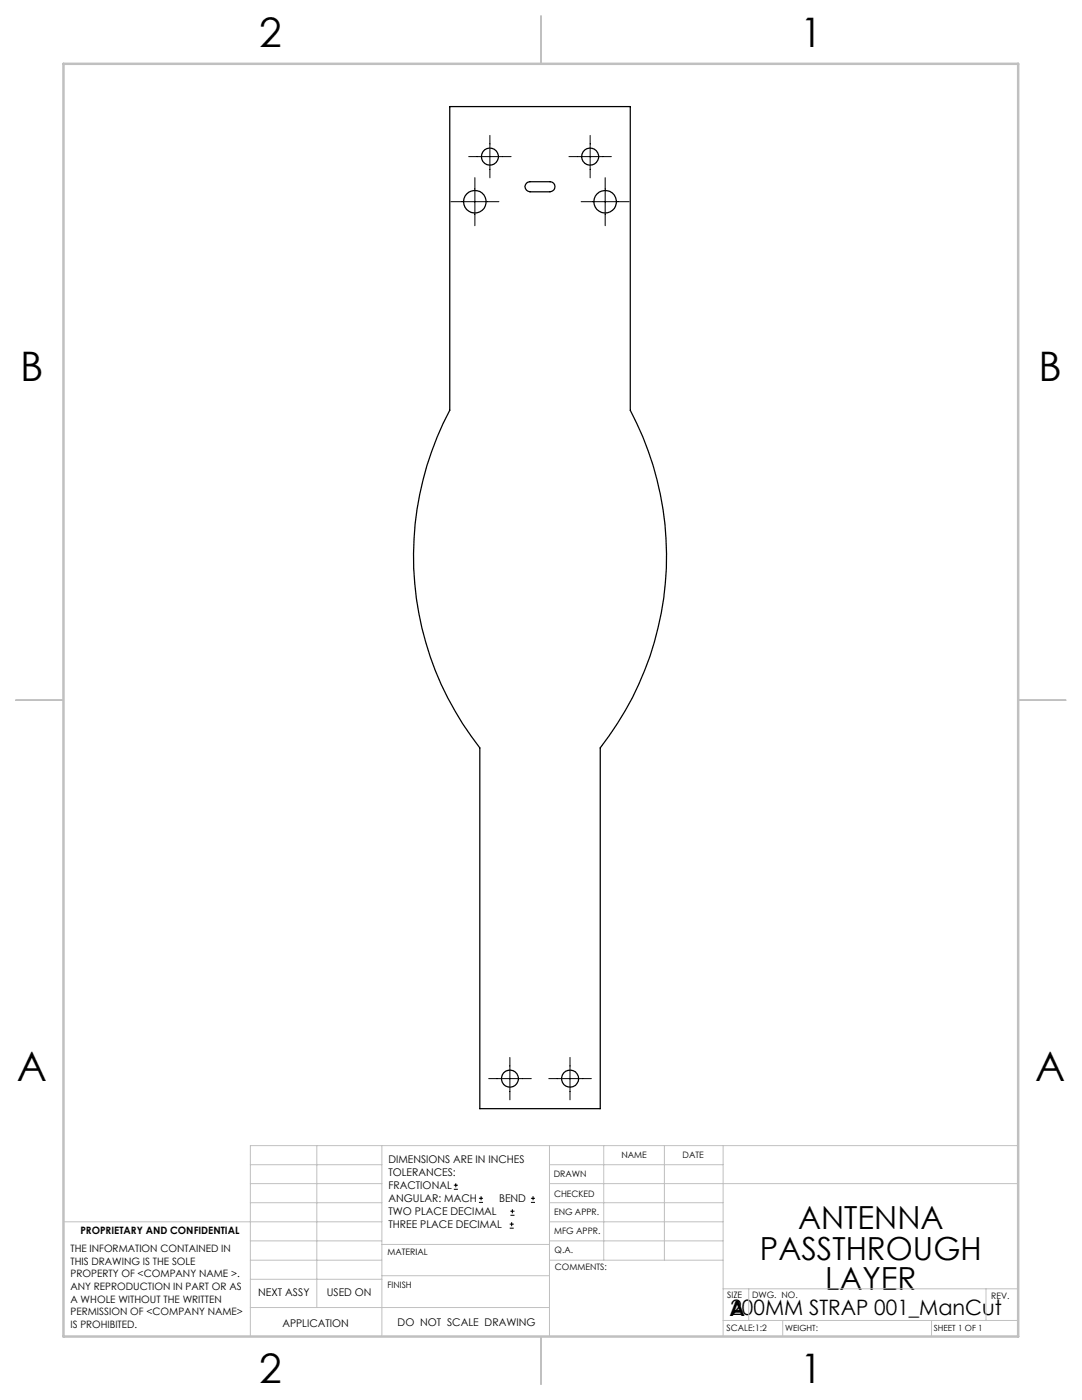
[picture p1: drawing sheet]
<svg xmlns="http://www.w3.org/2000/svg" width="216mm" height="279mm" viewBox="0 0 216 279" stroke-linecap="round" stroke-linejoin="round" font-family="sans-serif">
<g fill="none" stroke="#000" stroke-width=".2">
<path d="M93.5 31.3h8.5M94.8 35.5v9.5M97.8 27v8.5M113.5 31.3h8.5M117.8 27v8.5M120.8 35.5v9.5M90 40.3h9.6M116 40.3h9.6M97.5 215.3h8.5M101.7 211v8.5M109.5 215.3h8.5M113.7 211v8.5"/>
<path d="M90.6 237.3h.8M90.6 236.5h.8M90.9 236.1v.9M95.6 240h.8M95.6 239.1h.8M96 238.7v.8M105.9 240h.9M105.9 239.1h.9M106.4 238.7v.8M101.7 245.1h.8M101.7 244.3h.8M101.8 242.5h.9"/>
<path d="M101.8 241.7h.9M102.1 243.9v.8M102.2 241.3v.8"/>
</g>
<g fill="none" stroke="#c0c0c0" stroke-width=".2">
<path d="M50 232.4h26.2M50 236.2h26.2M63.2 228.6v32.3M76.2 228.6v38.1M109.6 228.6v38.1M109.6 232.4h34.7M109.6 236.2h93.6M120.5 228.6v22.9M132.6 228.6v22.9M144.3 228.6v38.1M203.2 228.6h-153.2v38.1M12.7 243.8h63.5"/>
<path d="M50 251.5h26.2M50 240h26.2M50 247.7h26.2M50 255.3h26.2M76.2 254.6h33.4M76.2 248.4h33.4M109.6 251.5h34.7M109.6 243.8h34.7M109.6 240h34.7M109.6 247.7h34.7M144.3 257.2h58.9M149.4 257.2v6.3"/>
<path d="M196.7 257.2v6.3M50 260.9h59.6M144.3 263.5h58.9M156.2 263.5v3.2M185.9 263.5v3.2"/>
</g>
<path d="M108 3.2v9.5M3.1 139.7h9.6M203.2 139.7h9.5M108 266.7v9.6" fill="none" stroke="#c0c0c0" stroke-width=".25"/>
<path d="M12.7 12.7h190.5v254h-190.5z" fill="none" stroke="#c0c0c0" stroke-width=".5"/>
<g fill="none" stroke="#000" stroke-width=".25">
<path d="M89.7 21.3h36.1v60.6a62.1 62.1 0 0 1-6 67.4v72h-24.1v-72a62.1 62.1 0 0 1-6-67.4zM105.1 36.5l.7-.2h3.9a1.01 1.01 0 0 1 1 1 1.01 1.01 0 0 1-1 1h-3.9a1.02 1.02 0 0 1-1-.7 1.02 1.02 0 0 1 .3-1.1z"/>
<circle cx="97.8" cy="31.3" r="1.7"/>
<circle cx="117.8" cy="31.3" r="1.7"/>
<circle cx="94.8" cy="40.3" r="2.26"/>
<circle cx="120.8" cy="40.3" r="2.26"/>
<circle cx="101.8" cy="215.3" r="1.71"/>
<circle cx="113.8" cy="215.3" r="1.71"/>
</g>
<g font-size="8.1">
<text x="51.7" y="9.3">2</text>
<text x="159.7" y="9.3">1</text>
<text x="4" y="76">B</text>
<text x="207.2" y="76">B</text>
<text x="3.3" y="215.7">A</text>
<text x="206.5" y="215.7">A</text>
<text x="51.7" y="276">2</text>
<text x="159.7" y="276">1</text>
</g>
<g font-size="6.3">
<text x="159.3" y="245.4">ANTENNA</text>
<text x="151.6" y="251.4">PASSTHROUGH</text>
<text x="164.6" y="257.5">LAYER</text>
</g>
<g font-size="4.2">
<text x="145.6" y="262.7">A</text>
<text x="145.8" y="262.4">200MM STRAP 001_ManCut</text>
</g>
<g font-size="2.1">
<text x="77.5" y="232.2">DIMENSIONS ARE IN INCHES</text>
<text x="77.5" y="234.7">TOLERANCES:</text>
<text x="77.5" y="237.3">FRACTIONAL</text>
<text x="77.5" y="239.9">ANGULAR: MACH</text>
<text x="99.6" y="239.9">BEND</text>
<text x="77.5" y="242.5">TWO PLACE DECIMAL</text>
<text x="77.5" y="245.1">THREE PLACE DECIMAL</text>
<text x="51.5" y="258.7">NEXT ASSY</text>
<text x="65.2" y="258.6">USED ON</text>
<text x="56.3" y="264.8">APPLICATION</text>
<text x="79.3" y="264.6">DO NOT SCALE DRAWING</text>
</g>
<g font-size="2">
<text x="14.1" y="249.9">THE INFORMATION CONTAINED IN</text>
<text x="16" y="246.3">PROPRIETARY AND CONFIDENTIAL</text>
<text x="14.1" y="252.4">THIS DRAWING IS THE SOLE</text>
<text x="14.1" y="254.9">PROPERTY OF &lt;COMPANY NAME &gt;.</text>
<text x="14.1" y="257.4">ANY REPRODUCTION IN PART OR AS</text>
<text x="14.1" y="260">A WHOLE WITHOUT THE WRITTEN</text>
<text x="14.1" y="262.5">PERMISSION OF &lt;COMPANY NAME&gt;</text>
<text x="14.1" y="265">IS PROHIBITED.</text>
</g>
<g font-size="1.8">
<text x="124" y="231.1">NAME</text>
<text x="136.2" y="231.1">DATE</text>
<text x="110.5" y="234.8">DRAWN</text>
<text x="110.5" y="238.9">CHECKED</text>
<text x="110.6" y="242.5">ENG APPR.</text>
<text x="77.3" y="250.5">MATERIAL</text>
<text x="110.6" y="246.3">MFG APPR.</text>
<text x="110.7" y="250">Q.A.</text>
<text x="77.3" y="257">FINISH</text>
<text x="110.7" y="253.5">COMMENTS:</text>
<text x="145.1" y="259">SIZE</text>
<text x="150.1" y="259.1">DWG. NO.</text>
<text x="197.8" y="259.2">REV.</text>
<text x="145" y="265.7">SCALE:1:2</text>
</g>
<g font-size="1.7">
<text x="156.7" y="265.7">WEIGHT:</text>
<text x="186.3" y="265.7">SHEET 1 OF 1</text>
</g>
</svg>
